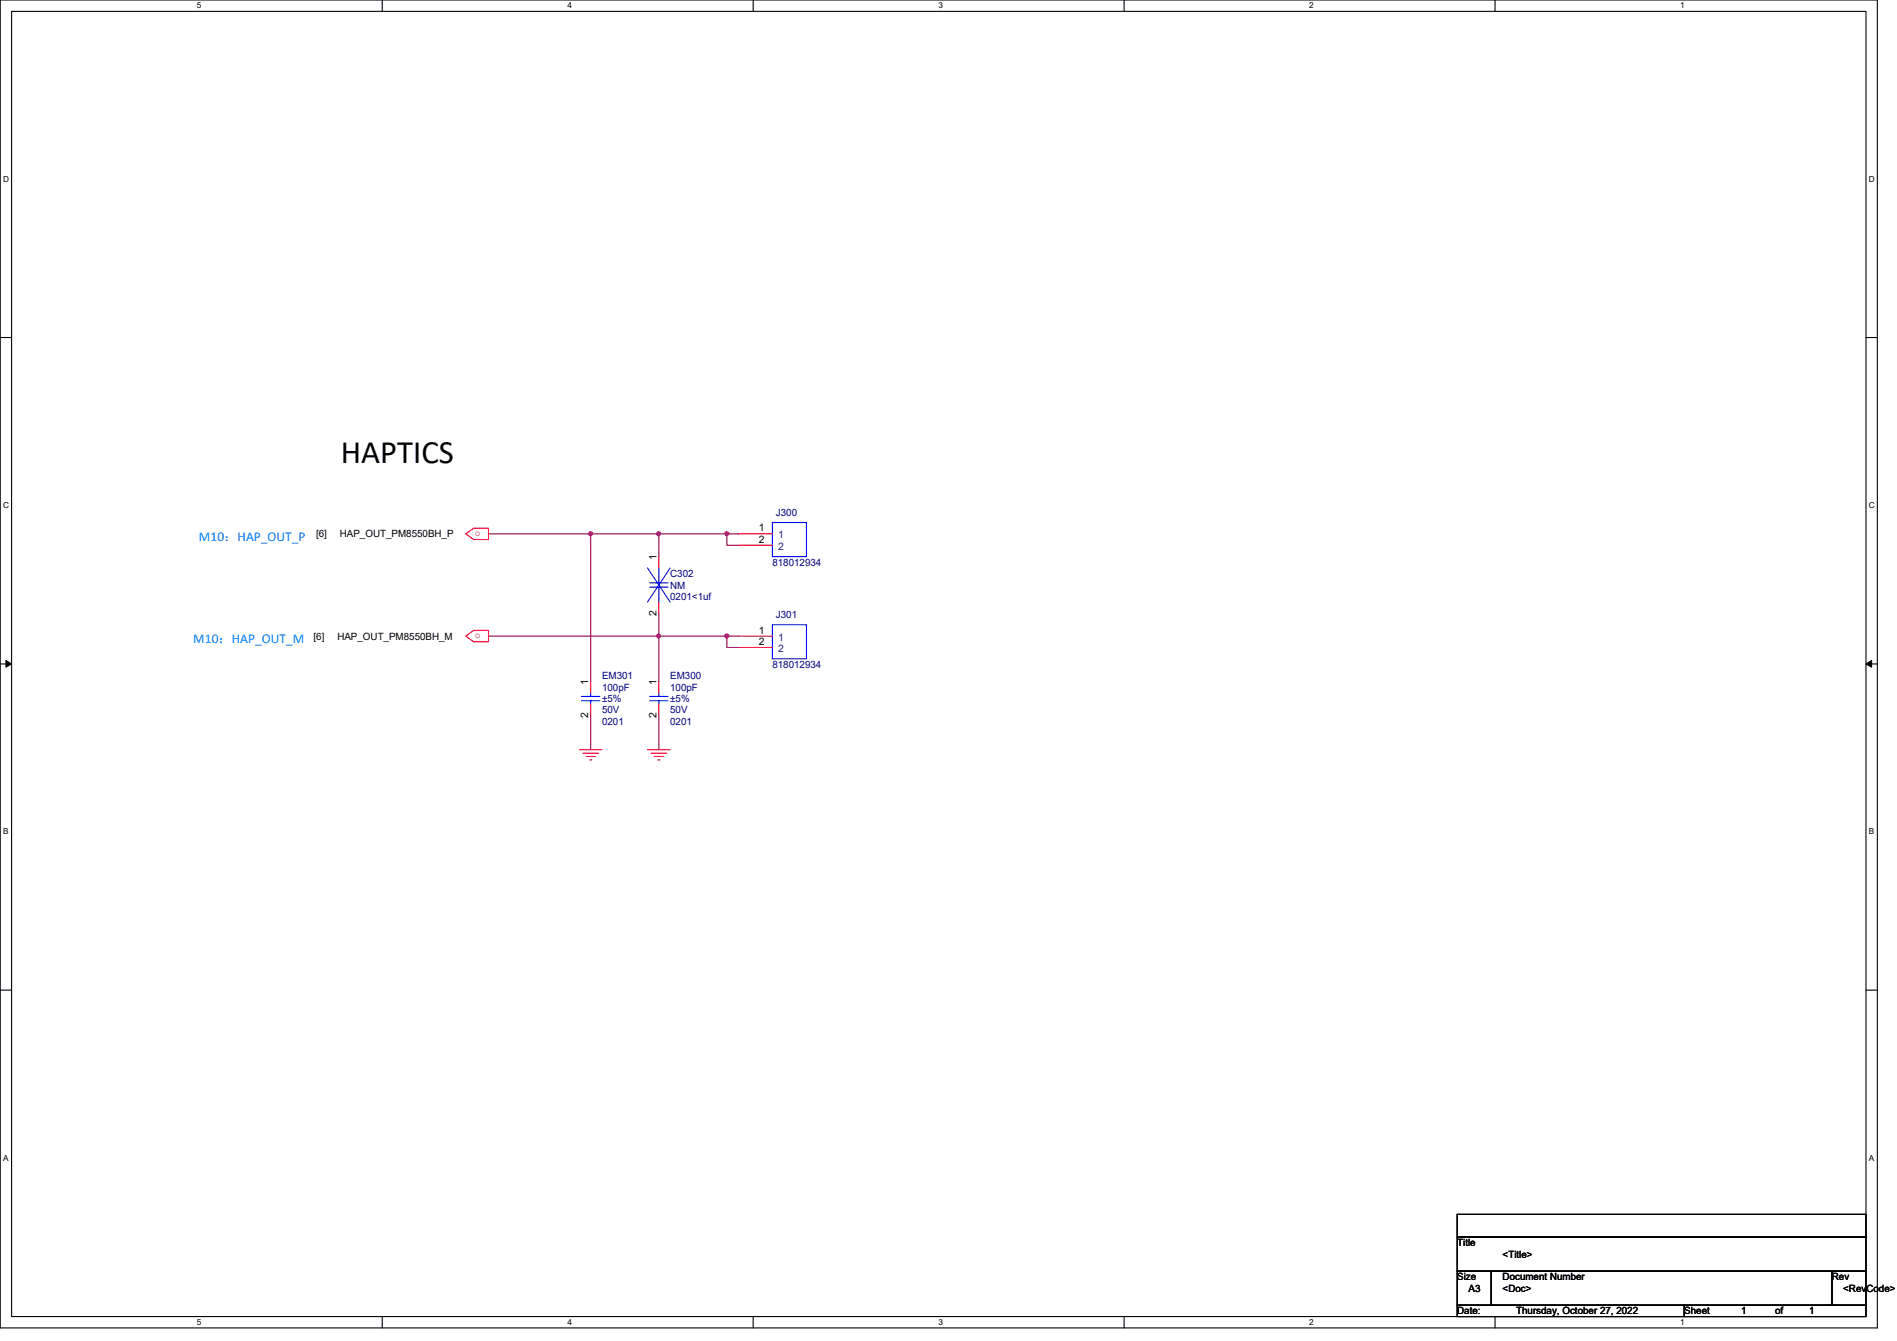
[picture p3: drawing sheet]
<svg xmlns="http://www.w3.org/2000/svg" width="297mm" height="210mm" viewBox="0 0 297 210" stroke-linecap="round" stroke-linejoin="round" font-family="sans-serif">
<path d="M0 0h294v207.9h-294zM1.8 1.8h290.4v204.3h-290.4z" fill="none" stroke="#000" stroke-width=".17"/>
<g fill="#fff">
<path d="M30.8 .2h.7v1.4h-.7z"/>
<path d="M30.8 206.2h.7v1.4h-.7z"/>
</g>
<path d="M59.9 0v1.8M59.9 206.1v1.8" fill="none" stroke="#000" stroke-width=".17"/>
<g fill="#fff">
<path d="M88.9 .2h.6v1.4h-.6z"/>
<path d="M88.9 206.2h.6v1.4h-.6z"/>
</g>
<path d="M117.9 0v1.8M117.9 206.1v1.8" fill="none" stroke="#000" stroke-width=".17"/>
<g fill="#fff">
<path d="M146.9 .2h.7v1.4h-.7z"/>
<path d="M146.9 206.2h.7v1.4h-.7z"/>
</g>
<path d="M176 0v1.8M176 206.1v1.8" fill="none" stroke="#000" stroke-width=".17"/>
<g fill="#fff">
<path d="M205 .2h.7v1.4h-.7z"/>
<path d="M205 206.2h.7v1.4h-.7z"/>
</g>
<path d="M234.1 0v1.8M234.1 206.1v1.8" fill="none" stroke="#000" stroke-width=".17"/>
<g fill="#fff">
<path d="M263.1 .2h.7v1.4h-.7z"/>
<path d="M263.1 206.2h.7v1.4h-.7z"/>
<path d="M.5 27.3h.9v1.4h-.9z"/>
<path d="M292.6 27.3h.9v1.4h-.9z"/>
<path d="M.5 78.4h.9v1.4h-.9z"/>
<path d="M292.6 78.4h.9v1.4h-.9z"/>
</g>
<path d="M0 52.8h1.8M292.2 52.8h1.8" fill="none" stroke="#000" stroke-width=".17"/>
<g fill="#fff">
<path d="M.5 129.5h.8v1.4h-.8z"/>
<path d="M292.6 129.5h.9v1.4h-.9z"/>
</g>
<path d="M0 103.9h1.8M292.2 103.9h1.8" fill="none" stroke="#000" stroke-width=".17"/>
<path d="M.9 103.4l.9 .5-.9 .5zM292.2 103.9l.9-.5v1z" fill="#000"/>
<path d="M.9 103.4l.9 .5-.9 .5zM292.2 103.9l.9-.5v1z" fill="none" stroke="#000" stroke-width=".16"/>
<g fill="#fff">
<path d="M.5 180.5h.8v1.4h-.8z"/>
<path d="M292.6 180.5h.9v1.4h-.9z"/>
</g>
<path d="M0 155h1.8M292.2 155h1.8M228.2 190.1h64v3.5h-64zM228.2 193.6h64v5.4h-64zM228.2 199h5.3v5.3h-5.3zM233.5 199h53.3v5.3h-53.3zM286.8 199h5.4v5.3h-5.4zM228.2 204.3h35.5v1.8h-35.5zM263.7 204.3h28.5v1.8h-28.5z" fill="none" stroke="#000" stroke-width=".17"/>
<g fill="none" stroke="#f00" stroke-width=".17">
<path d="M72.9 83.6l1.3-.9h2.3v1.8h-2.3zM72.9 99.6l1.3-.9h2.3v1.8h-2.3zM103.2 87.1v1.8M103.2 94.2v1.8M115.6 83.6h5.3M115.6 85.3h5.3M115.6 99.6h5.3M90.7 117.3h3.6M91.3 117.9h2.4M91.8 118.4h1.4M92.3 119h.4M92.5 106.7v1.8"/>
<path d="M92.5 110.2v1.8M101.4 117.3h3.5M101.9 117.9h2.5M102.4 118.4h1.5M103 119h.3M103.2 106.7v1.8M103.2 110.2v1.8M115.6 101.3h5.3"/>
</g>
<g fill="none" stroke="#00f" stroke-width=".17">
<path d="M101.4 88.9l3.5 5.3M101.7 91.2h2.9M101.7 91.9h2.9M103.2 88.9v2.3M103.2 91.9v2.3M104.9 88.9l-3.5 5.3M120.9 81.8h5.4v5.3h-5.4zM120.9 97.8h5.4v5.3h-5.4zM91.1 109h2.8M91.1 109.7h2.8M92.5 108.5v.5M92.5 109.7v.5"/>
<path d="M101.7 109h2.9M101.7 109.7h2.9M103.2 108.5v.5M103.2 109.7v.5"/>
</g>
<path d="M76.5 83.6h16M92.5 83.6h10.7M92.5 83.6v23.1" fill="none" stroke="#800040" stroke-width=".17"/>
<circle cx="92.5" cy="83.5" r=".32" fill="#f0f"/>
<circle cx="92.5" cy="83.5" r=".32" fill="none" stroke="#f0f" stroke-width=".17"/>
<path d="M113.8 83.6h-10.6v3.5" fill="none" stroke="#800040" stroke-width=".17"/>
<circle cx="113.8" cy="83.5" r=".32" fill="#f0f"/>
<circle cx="113.8" cy="83.5" r=".32" fill="none" stroke="#f0f" stroke-width=".17"/>
<circle cx="103.1" cy="83.5" r=".32" fill="#f0f"/>
<circle cx="103.1" cy="83.5" r=".32" fill="none" stroke="#f0f" stroke-width=".17"/>
<path d="M76.5 99.6h26.7M103.2 96v3.6M103.2 99.6v7.1M115.6 83.6h-1.8v1.7h1.8" fill="none" stroke="#800040" stroke-width=".17"/>
<circle cx="103.1" cy="99.5" r=".32" fill="#f0f"/>
<circle cx="103.1" cy="99.5" r=".32" fill="none" stroke="#f0f" stroke-width=".17"/>
<path d="M103.2 99.6h10.6" fill="none" stroke="#800040" stroke-width=".17"/>
<circle cx="113.8" cy="99.5" r=".32" fill="#f0f"/>
<circle cx="113.8" cy="99.5" r=".32" fill="none" stroke="#f0f" stroke-width=".17"/>
<path d="M115.6 99.6h-1.8v1.7h1.8M92.5 112v5.3M103.2 112v5.3" fill="none" stroke="#800040" stroke-width=".17"/>
<circle cx="92.5" cy="83.5" r=".32" fill="#f0f"/>
<circle cx="92.5" cy="83.5" r=".32" fill="none" stroke="#f0f" stroke-width=".17"/>
<circle cx="113.8" cy="83.5" r=".32" fill="#f0f"/>
<circle cx="113.8" cy="83.5" r=".32" fill="none" stroke="#f0f" stroke-width=".17"/>
<circle cx="103.1" cy="83.5" r=".32" fill="#f0f"/>
<circle cx="103.1" cy="83.5" r=".32" fill="none" stroke="#f0f" stroke-width=".17"/>
<circle cx="103.1" cy="99.5" r=".32" fill="#f0f"/>
<circle cx="103.1" cy="99.5" r=".32" fill="none" stroke="#f0f" stroke-width=".17"/>
<circle cx="113.8" cy="99.5" r=".32" fill="#f0f"/>
<circle cx="113.8" cy="99.5" r=".32" fill="none" stroke="#f0f" stroke-width=".17"/>
<text font-size="5.1" x="53.4" y="72.4">HAPTICS</text>
<g font-size="2.1" fill="#0080ff">
<text x="31.2" y="84.7">M10：HAP_OUT_P</text>
<text x="30.3" y="100.7">M10：HAP_OUT_M</text>
</g>
<g font-size="1.6" fill="#f00">
<text x="74.4" y="83.9">o</text>
<text x="74.4" y="99.9">o</text>
</g>
<g font-size="1.6">
<text x="118.8" y="83.2">1</text>
<text x="49.5" y="84.1">[6]</text>
<text x="53.2" y="84.1">HAP_OUT_PM8550BH_P</text>
<text x="102.8" y="87.7" transform="rotate(-90 102.8 87.7)">1</text>
<text x="118.8" y="85">2</text>
<text x="49.1" y="100.1">[6]</text>
<text x="52.8" y="100.1">HAP_OUT_PM8550BH_M</text>
<text x="102.8" y="96.4" transform="rotate(-90 102.8 96.4)">2</text>
<text x="118.8" y="99.2">1</text>
<text x="118.8" y="101">2</text>
<text x="92.1" y="107.2" transform="rotate(-90 92.1 107.2)">1</text>
<text x="102.8" y="107.2" transform="rotate(-90 102.8 107.2)">1</text>
<text x="92.1" y="112.4" transform="rotate(-90 92.1 112.4)">2</text>
<text x="102.8" y="112.4" transform="rotate(-90 102.8 112.4)">2</text>
<text x="228.2" y="195.1">Title</text>
<text x="235.3" y="196.9">&lt;Title&gt;</text>
<text x="228.2" y="200.4">Size</text>
<text x="230" y="202.2">A3</text>
<text x="235.3" y="200.4">Document Number</text>
<text x="235.3" y="202.2">&lt;Doc&gt;</text>
<text x="286.8" y="200.4">Rev</text>
<text x="288.6" y="202.2">&lt;RevCode&gt;</text>
<text x="228.2" y="205.7">Date:</text>
<text x="237.4" y="205.7">Thursday, October 27, 2022</text>
<text x="263.7" y="205.7">Sheet</text>
<text x="272.6" y="205.7">1</text>
<text x="278" y="205.7">of</text>
<text x="283.3" y="205.7">1</text>
</g>
<g font-size="1.6" fill="#000080">
<text x="121.5" y="80.7">J300</text>
<text x="120.9" y="88.6">818012934</text>
<text x="104.9" y="90.3">C302</text>
<text x="104.9" y="92.1">NM</text>
<text x="104.9" y="93.9">0201&lt;1uf</text>
<text x="121.5" y="96.7">J301</text>
<text x="94.3" y="106.3">EM301</text>
<text x="104.9" y="106.3">EM300</text>
<text x="120.9" y="104.6">818012934</text>
<text x="94.3" y="108.1">100pF</text>
<text x="94.3" y="113.5">0201</text>
<text x="94.3" y="111.7">50V</text>
<text x="94.3" y="109.9">±5%</text>
<text x="104.9" y="108.1">100pF</text>
<text x="104.9" y="113.5">0201</text>
<text x="104.9" y="111.7">50V</text>
<text x="104.9" y="109.9">±5%</text>
</g>
<g font-size="1.6" fill="#004080">
<text x="121.8" y="84.3">1</text>
<text x="121.8" y="86.1">2</text>
<text x="121.8" y="100.3">1</text>
<text x="121.8" y="102.1">2</text>
</g>
<g font-size="1.3">
<text x="30.8" y="1.3">5</text>
<text x="88.9" y="1.3">4</text>
<text x="146.9" y="1.3">3</text>
<text x="205" y="1.3">2</text>
<text x="263.1" y="1.3">1</text>
<text x=".5" y="28.4">D</text>
<text x="292.6" y="28.4">D</text>
<text x=".5" y="79.5">C</text>
<text x="292.6" y="79.5">C</text>
<text x=".5" y="130.6">B</text>
<text x="292.6" y="130.6">B</text>
<text x=".5" y="181.7">A</text>
<text x="292.6" y="181.7">A</text>
<text x="30.8" y="207.4">5</text>
<text x="88.9" y="207.4">4</text>
<text x="146.9" y="207.4">3</text>
<text x="205" y="207.4">2</text>
<text x="263.1" y="207.4">1</text>
</g>
</svg>
